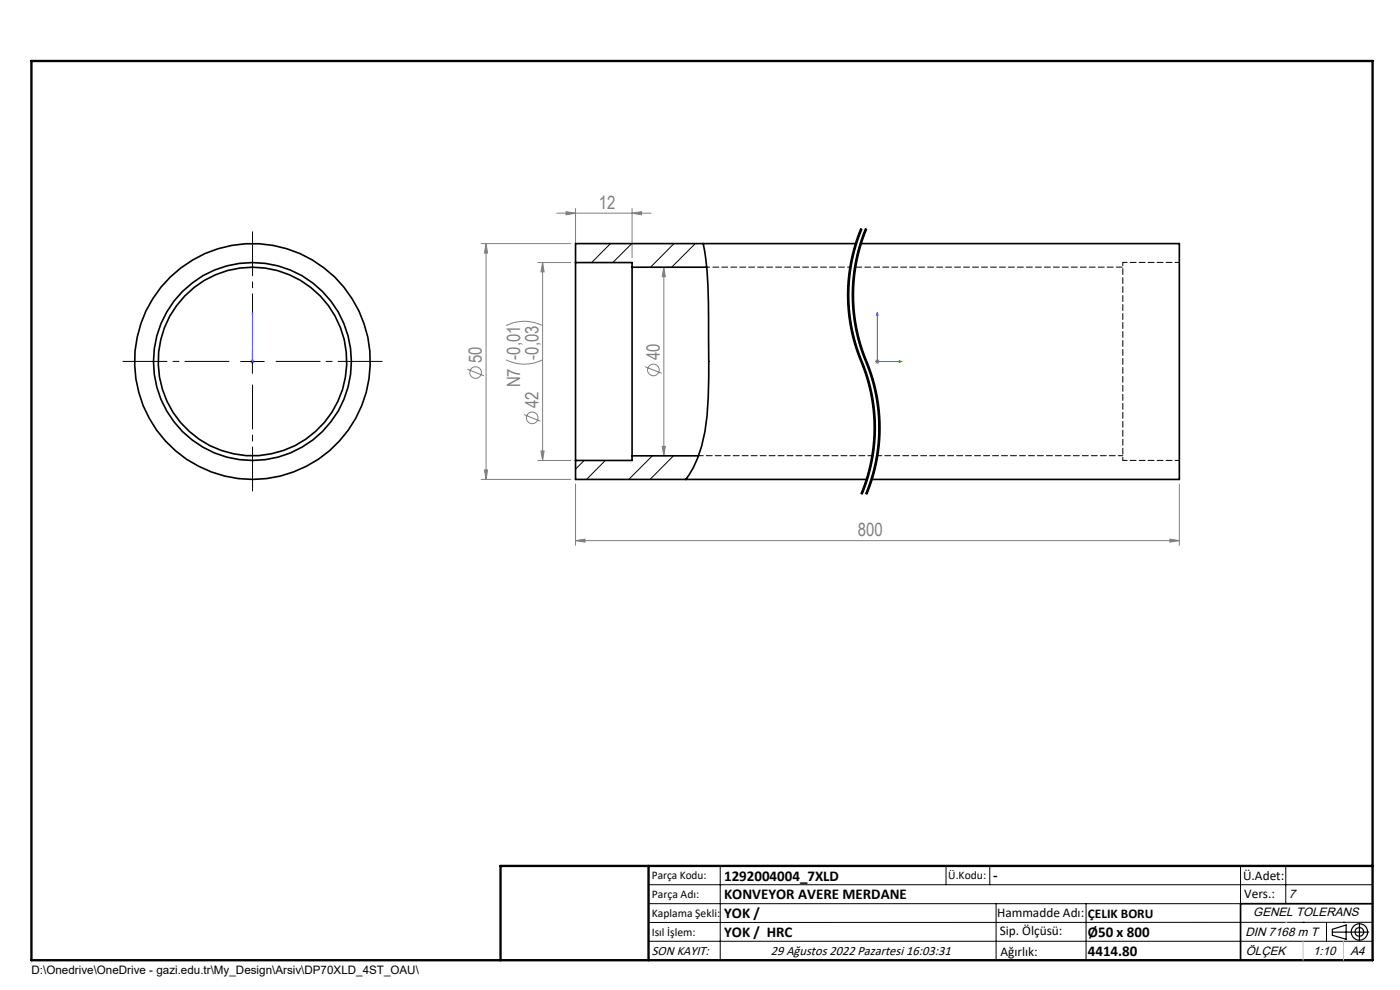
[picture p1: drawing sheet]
<svg xmlns="http://www.w3.org/2000/svg" width="297mm" height="210mm" viewBox="0 0 297 210" stroke-linecap="round" stroke-linejoin="round" font-family="sans-serif">
<g fill="none" stroke="#808080" stroke-width=".21">
<path d="M102.1 51.7h19M103.1 51.7l.3 2h-.6zM103.1 51.7v50M114.1 55.7h7M115.1 55.7l.3 2h-.6zM115.1 55.7v42M118.1 45.2h20M120.1 44.9l2 .3-2 .4zM122.1 44.2v10.5M134.1 45.2l2-.3v.7zM134.1 44.2v10.5M140.8 56.7l.3 2h-.6z"/>
<path d="M140.8 56.7v40M53.1 76.7h.9M53.2 76.3l.7 .7M53.6 76.2v1M53.9 76.3l-.7 .7M99.1 78.3l3.6 1.4M107.4 76.3a8.6 8.6 0 0 0 7.7 0M107.4 69.1a8.6 8.6 0 0 1 7.7 0M136.8 77.8l3.6 1.4M185.6 76.7h1.1M185.8 76.3l.7 .7M186.1 76.2v1"/>
<path d="M186.5 76.3l-.7 .7M102.8 99.7h.6l-.3 2zM111.2 87.9l3.5 1.5M114.1 97.7h7M114.8 95.7h.6l-.3 2zM140.5 94.7h.6l-.3 2zM102.1 101.7h19M122.1 114.7l2-.3v.6zM122.1 102.7v13M122.1 114.7h128.1M248.2 114.4l2 .3-2 .3zM250.2 102.7v13"/>
<circle cx="100.9" cy="79" r="1.24"/>
<circle cx="138.6" cy="78.5" r="1.24"/>
<circle cx="112.9" cy="88.6" r="1.24"/>
</g>
<path d="M182.8 48.5a36.6 36.6 0 0 0 0 28.2M183.8 48.5a36.6 36.6 0 0 0 0 28.2M182.8 76.7a36.6 36.6 0 0 1 0 28.1M183.8 76.7a36.6 36.6 0 0 1 0 28.1" fill="none" stroke="#000" stroke-width=".21" stroke-dasharray="6.3 1.3 1.3 1.3" stroke-dashoffset="4" stroke-linecap="butt"/>
<g fill="none" stroke="#000" stroke-width=".21">
<path d="M180.7 54.3a37.5 37.5 0 0 0 2.5 24.1 36.5 36.5 0 0 1 2.2 11M181.5 55.1a36.8 36.8 0 0 0 0 14.9M181.7 54.3l-.2 .8M182.6 48.4l-1.2 3.3-.7 2.6M182.8 48.5a37 37 0 0 0 .6 29.8 36.6 36.6 0 0 1-.6 26.5M182.9 48.6a36.5 36.5 0 0 0-2.8 15.3M183.6 48.4l-1.2 3.3-.7 2.6M183.8 48.5a37 37 0 0 0 .6 29.8 36.6 36.6 0 0 1-.6 26.5M183.9 48.6a36.5 36.5 0 0 0-2.8 15.3M51 76.7h5.1M53.6 74.2v5M180.1 63.9l.6 5.2"/>
<path d="M180.7 69.1a36.2 36.2 0 0 0 2.1 7.1M181.1 63.9l.6 5.2M181.5 70a42.4 42.4 0 0 0 2.7 8.4M181.7 69.1a46.5 46.5 0 0 0 3.1 10 36.8 36.8 0 0 1 1.7 7.7M182.8 76.2l.1 .4zM182.9 76.6a36.8 36.8 0 0 1 2.6 10.2M184.2 78.4a36.5 36.5 0 0 1 1.9 7.6M184.8 99l-1 3.4-.9 2.5M185.4 89.4a36.6 36.6 0 0 1-2.8 15.4M185.5 86.8a36.8 36.8 0 0 1-.7 12.2M185.8 99l-1 3.4-.9 2.5M186.1 86l.3 3.4"/>
<path d="M186.1 95.5l-.6 3.5-1.3 4.1M186.4 89.4v2.7l-.3 3.4M186.5 86.8a36.8 36.8 0 0 1-.7 12.2M184.2 103.1l-.6 1.7M137.6 187.7h153.6M137.6 191.7h153.6M137.6 199.7h153.6M152.8 183.7v20M200.7 183.7v4M210 183.7v4M211.3 191.7v12M230.4 191.7v12"/>
<path d="M263.2 183.7v20M272.8 183.7v8M276.4 195.6h.1M281.4 195.6v4.1M285 195.6h.1M291.2 195.6l-153.6 .1"/>
</g>
<g fill="none" stroke="#000" stroke-width=".25">
<path d="M282.6 197.7h7.8M282.6 197.1l3-.9v3l-3-.8zM288.4 195.8v3.8M106.2 203.7h185"/>
<circle cx="288.4" cy="197.7" r="1.74"/>
<circle cx="288.4" cy="197.7" r=".93"/>
</g>
<path d="M53.6 76.5v.3zM53.6 66.3v.5v-.5M53.6 76.7h.1M53.6 66.3v10.4M186.1 66.3v10.4h5.2M186.1 66.3l.2 .5h-.3zM190.8 76.5l.5 .2-.5 .1z" fill="none" stroke="#00f" stroke-width=".21"/>
<path d="M48.6 76.7h-22.5M53.6 71.7v-22.5M58.6 76.7h22.5M53.6 81.7v22.5" fill="none" stroke="#000" stroke-width=".21" stroke-dasharray="15.2 1.3 1.3 1.3" stroke-dashoffset="5.9"/>
<path d="M291.2 191.7h-28v12" fill="none" stroke="#000" stroke-width=".35"/>
<path d="M6.7 12.9h284.5v190.8h-284.5zM137.6 183.7v20M291.2 183.7h-185v20" fill="none" stroke="#000" stroke-width=".5"/>
<path d="M276.4 199.7v4M285 199.7v4" fill="none" stroke="#c0c0c0" stroke-width=".21"/>
<path d="M272.8 195.6h.1" fill="none" stroke="#c0c0c0" stroke-width=".25"/>
<g fill="#00f">
<path d="M190.8 76.5l.5 .2-.5 .1zM186.1 66.3l.2 .5h-.3z"/>
<path d="M53.6 76.5v.3zM53.6 66.3v.5z"/>
</g>
<g fill="#808080">
<path d="M134.1 45.2l2-.3v.7zM120.1 44.9l2 .3-2 .4z"/>
<path d="M122.1 114.7l2-.3v.6zM248.2 114.4l2 .3-2 .3z"/>
<path d="M102.8 99.7h.6l-.3 2zM103.1 51.7l.3 2h-.6z"/>
<path d="M115.1 55.7l.3 2h-.6zM114.8 95.7h.6l-.3 2zM140.8 56.7l.3 2h-.6zM140.5 94.7h.6l-.3 2z"/>
</g>
<path d="M129.5 51.7l-4 4M134 51.7l-4 4M143 51.7l-5 5M147.5 51.7l-5 5M123.9 97.7l-1.8 1.8M128.4 97.7l-4 4M138.4 96.7l-5 5M142.9 96.7l-5 5" fill="none" stroke="#000" stroke-width=".21"/>
<g fill="none" stroke="#000" stroke-width=".35">
<path d="M122.1 55.7v42M122.1 55.7h12v1M134.1 56.7v40M134.1 56.7h15.8M149.2 51.7l.1 .4a75.8 75.8 0 0 1 1 15.6v4.1a169.1 169.1 0 0 1-.3 16.4 25.2 25.2 0 0 1-4.5 13.5M181.6 51.7h-59.5v4M182.6 51.7h67.6v50h-65.3M122.1 97.7v4h61.8M134.1 96.7h14.1M134.1 96.7v1h-12"/>
<circle cx="53.5" cy="76.7" r="25"/>
<circle cx="53.5" cy="76.7" r="20"/>
<circle cx="53.6" cy="76.7" r="21"/>
</g>
<path d="M180.4 56.7h-30.5M238.2 55.7v42" fill="none" stroke="#000" stroke-width=".21" stroke-dasharray="1.3 .6" stroke-dashoffset=".6"/>
<path d="M250.2 55.7h-12M148.2 96.7h36.9M186.1 96.7h52.1M238.2 97.7h12" fill="none" stroke="#000" stroke-width=".21" stroke-dasharray="1.3 .6" stroke-dashoffset=".3"/>
<path d="M238.2 56.7h-56.8" fill="none" stroke="#000" stroke-width=".21" stroke-dasharray="1.3 .6" stroke-dashoffset="-.1"/>
<g font-size="3.9" fill="#808080">
<text x="127.1" y="44.3">12</text>
<text x="102.2" y="77" transform="rotate(-90 102.2 77)">50</text>
<text x="114.2" y="76.3" transform="rotate(-90 114.2 76.3)">-0,03</text>
<text x="140" y="76.4" transform="rotate(-90 140 76.4)">40</text>
<text x="110.4" y="82.2" transform="rotate(-90 110.4 82.2)">N7 -0,01</text>
<text x="114.2" y="86.6" transform="rotate(-90 114.2 86.6)">42</text>
<text x="182" y="113.8">800</text>
</g>
<g font-size="3.2">
<text x="153.6" y="186.8">1292004004_7XLD</text>
<text x="153.6" y="190.8">KONVEYOR AVERE MERDANE</text>
<text x="210.7" y="186.6">-</text>
<text x="153.6" y="194.8">YOK /</text>
<text x="153.6" y="198.8">YOK / HRC</text>
<text x="230.8" y="198.7">Ø50 x 800</text>
<text x="230.8" y="202.8">4414.80</text>
</g>
<g font-size="2.8">
<text x="263.7" y="186.7">Ü.Adet:</text>
<text x="263.9" y="190.5">Vers.:</text>
<text x="211.5" y="194.5">Hammadde Adı:</text>
<text x="230.8" y="194.7">ÇELIK BORU</text>
<text x="138.3" y="202.6">SON KAYIT:</text>
<text x="163.6" y="202.6">29 Ağustos 2022 Pazartesi 16:03:31</text>
<text x="212.1" y="198.4">Sip. Ölçüsü:</text>
<text x="212.2" y="202.7">Ağırlık:</text>
</g>
<g font-size="2.6">
<text x="273.4" y="190.4">7</text>
<text x="265.9" y="194.4">GENEL TOLERANS</text>
<text x="264.2" y="198.5">DIN 7168 m T</text>
<text x="264.3" y="202.6">ÖLÇEK</text>
<text x="278.5" y="202.6">1:10</text>
<text x="286.5" y="202.6">A4</text>
</g>
<g font-size="2.5">
<text x="138.3" y="186.4">Parça Kodu:</text>
<text x="138.3" y="190.5">Parça Adı:</text>
<text x="201.2" y="186.5">Ü.Kodu:</text>
<text x="138.3" y="194.5">Kaplama Şekli:</text>
<text x="138.3" y="198.6">Isıl İşlem:</text>
<text x="6.7" y="206.7">D:\Onedrive\OneDrive - gazi.edu.tr\My_Design\Arsiv\DP70XLD_4ST_OAU\</text>
</g>
</svg>
